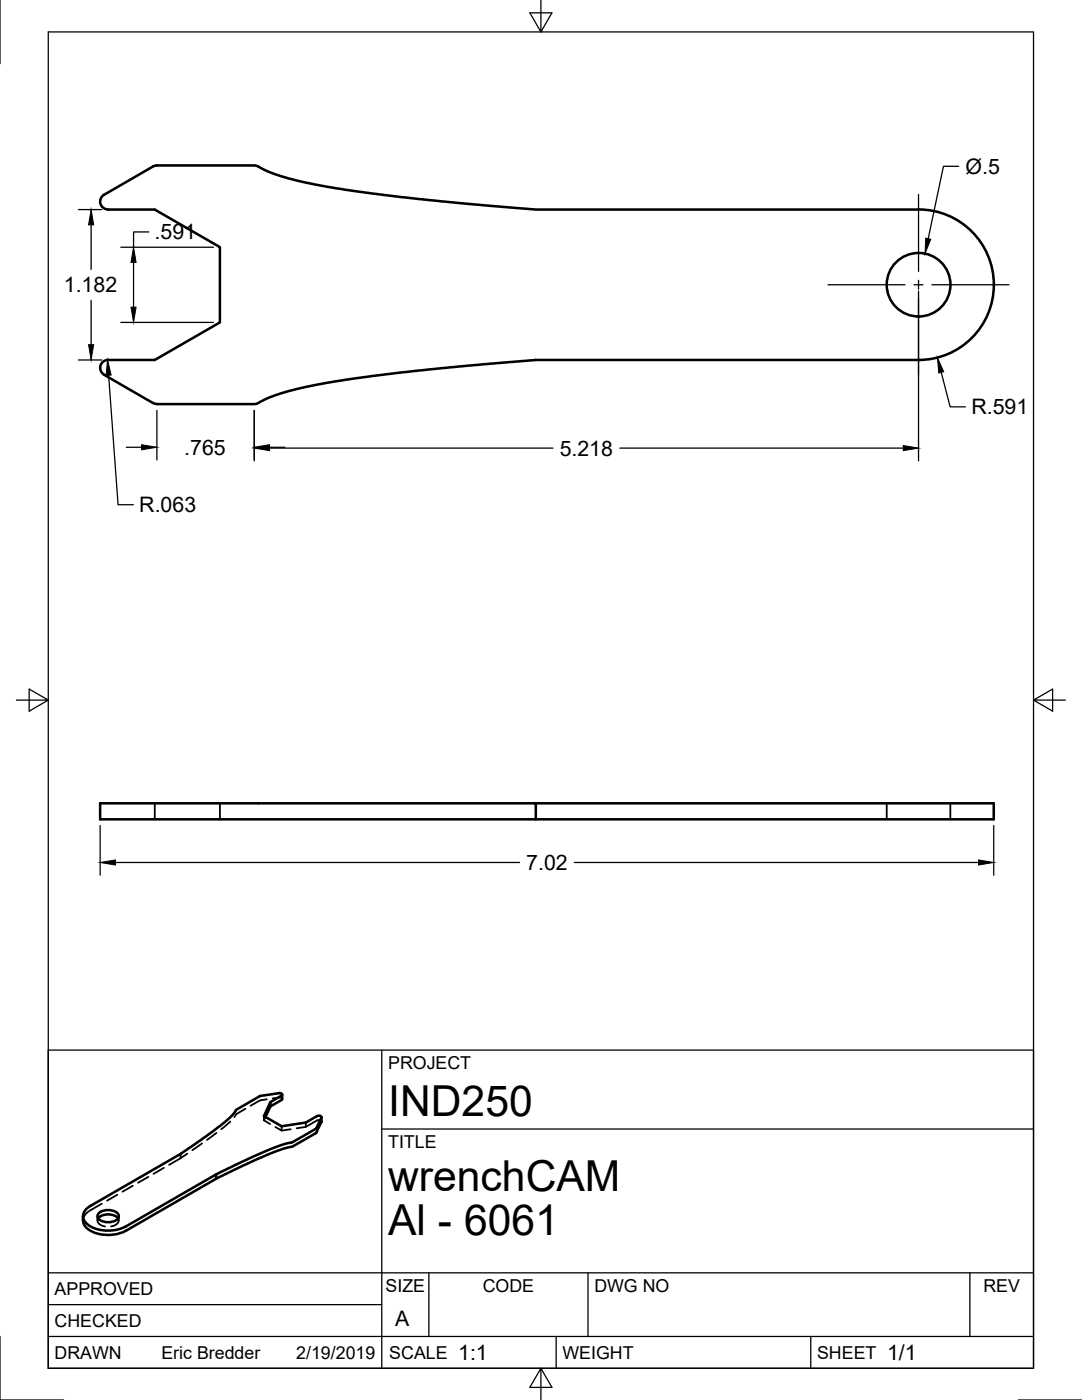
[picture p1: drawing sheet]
<svg xmlns="http://www.w3.org/2000/svg" width="216mm" height="279mm" viewBox="0 0 216 279" stroke-linecap="round" stroke-linejoin="round" font-family="sans-serif">
<!-- layer: Visible -->
<g fill="none" stroke="#000" stroke-width=".51">
<path d="M21.6 41.8h9.3l13 7.5v15l-13 7.5h-9.3a1.57 1.57 0 0 0-1.6 1.2 1.57 1.57 0 0 0 .8 1.8M21.6 41.8a1.57 1.57 0 0 1-1.6-1.2 1.57 1.57 0 0 1 .8-1.7l10.2-5.9h19.9l3.1 1.4 3.6 1.2 5.2 1.2 5.9 1 15 1.9 23.2 2.1h76.4a15 15 0 0 1 15 15 15 15 0 0 1-15 15h-76.4l-23.2 2.1-15 1.9-5.9 1.1-5.2 1.1-3.6 1.2-3.1 1.4h-19.6M20.8 74.8l9.7 5.6 .8 .2M106.9 160.3h91.4v3.2h-178.3v-3.2h86.9v3.2M55.6 218.2l.7 .1-.1 .4M55.6 218.2l-3.7 .5-4.7 2.8-1 1.2-2.1 1.9-8.1 5.7-18 10.4M56.2 219.5l-2.2 1.3-1 2.1M56.2 218.7l-2.2 1.2M56.3 218.5v.8l-.1 .2M43.1 234.4l-18 10.4M54 220.8v-.9l-1.3 2.8 3.5 2.1 4.8-.8 2.2-1.2M63.2 226l-4.8 2.8-1.8 .4-3.3 1.3-9.5 4.4-18.7 10.7"/>
<path d="M63.2 222.7h.7l.2 .3M64.1 223.1l-1.1 2.2-4.6 2.6-2.1 .6-3 1.1-9.5 4.4-.7 .4v.8M64.1 223.9l-1 2.1M64.1 223v.9M16.6 242.7a2.89 2.89 0 0 0 2.3 3.3 8 8 0 0 0 6.2-.4M18 240.7a2.16 2.16 0 0 0-1.4 2 2.16 2.16 0 0 0 1.4 2.1 7.8 7.8 0 0 0 7.1 0M19.6 243.1a2.91 2.91 0 0 1 4 0M19.7 242.2a3 3 0 0 1 3.8 0l.2 .3a1.73 1.73 0 0 1-2.1 1.4 1.73 1.73 0 0 1-2.1-1.4z"/>
<circle cx="183.3" cy="56.8" r="6.3"/>
</g>
<!-- layer: Hidden -->
<g fill="none" stroke="#000" stroke-width=".36">
<path d="M30.9 160.3v3.2M43.9 160.3v3.2M176.9 160.3v3.2M189.6 160.3v3.2M53.2 219.4l-1.3 .2-1.9 1.1M54.4 219.2l1.4-.2 .5 .3M23.4 238.4l-2 1.2M26.5 236.6l-2.1 1.2M29.6 234.9l-2.1 1.2M32.7 233.1l-2.1 1.2M36 230.3v.9M37.4 230.2l-3.7 2.3"/>
<path d="M40.3 228.2l-1.9 1.4M43.2 226.1l-1.9 1.4M46 223.8l-1.8 1.6M49 221.3l-1.8 1-.4 .6M52.7 222.7v.9M53 222.9l-.3 .7 1.2 .7M54.9 224.9l1.3 .7 1.8-.2M56.2 224.8v.8M61 224v.9M64.1 223.8l-.2-.2h-.6l-2.3 1.3-1.8 .3M19.5 242.7v.9M19.6 243.2a1.16 1.16 0 0 0 1.2 1.5l.2 .1"/>
<path d="M20.3 240.2l-3 1.9-.5 .5-.2 1M23.5 243.2a1.16 1.16 0 0 1-1.1 1.5l-.2 .1M23.7 242.7v.9"/>
</g>
<!-- layer: Border -->
<path d="M0 0v12.7M9.6 6.4h196.6v266.7h-196.6zM107.9 0v6.4l-2.2-3.8h4.4l-2.2 3.8M3.3 139.7h6.3l-3.8-2.2v4.4l3.8-2.2M206.2 139.7l3.8 2.2v-4.4l-3.8 2.2h6.4M0 266.7v12.7h12.7M107.9 273.1l2.2 3.8h-4.4l2.2-3.8v6.3M203.2 279.4h12.7" fill="none" stroke="#000" stroke-width=".25"/>
<!-- layer: Titleblock -->
<path d="M9.6 209.6h196.6v63.5h-196.6zM76.2 209.6v63.5M76.2 225.3h130M9.6 254h196.6M85.6 254v12.7M117.3 254v12.7M193.5 254v12.7M9.6 266.7h196.6M9.6 260.4h66.6M111 266.7v6.4M161.8 266.7v6.4" fill="none" stroke="#000" stroke-width=".25"/>
<!-- layer: Center Lines -->
<path d="M183.3 38.8v15.4M165.2 56.8h15.4M182.4 56.8h1.8M183.3 55.9v1.8M183.3 59.5v15.4M185.9 56.8h15.4" fill="none" stroke="#000" stroke-width=".25"/>
<!-- layer: Dimensions -->
<g fill="none" stroke="#000" stroke-width=".25">
<path d="M191.3 33.2h-3l-3.1 14.4M15.6 41.8h4.7M18.2 44.9v8.9M18.2 59.9v8.9M24.1 49.3h18.5M26.6 52.4v8.9M29.7 46.3h-3.1v3M183.3 58.1v33.9M15.6 71.8h4.7M21.7 74.9l1.9 25.8h3M24.1 64.3h18.5M187.8 74.3l1.8 6.9h3"/>
<path d="M25.2 89.3h3.1M31.3 81.9v9.9M50.7 81.9v10.1M53.8 89.3h3M53.8 89.4h56.5M123.7 89.4h56.5M20 164.8v9.9M23 172.1h80.7M114.6 172.1h80.6M198.3 164.8v9.9"/>
</g>
<g fill="#000" stroke="#000" stroke-width=".2">
<path d="M18.2 41.8l.5 3.1h-1zM26.6 49.3l.6 3.1h-1.1zM184.7 47.5l1 .3-1.1 2.8zM17.7 68.8h1l-.5 3zM21.5 71.8l.7 3-1 .1zM26.1 61.3h1.1l-.6 3zM187 71.4l1.3 2.8-1 .2zM28.3 88.8l3 .5-3 .5zM50.7 89.3l3.1-.5v1zM50.7 89.4l3.1-.5v1zM180.2 88.9l3.1 .5-3.1 .5zM20 172.1l3-.5v1z"/>
<path d="M195.2 171.6l3.1 .5-3.1 .5z"/>
</g>
<g font-size="8.5">
<text x="77.4" y="222.8">IND250</text>
<text x="77.4" y="237.8">wrenchCAM</text>
<text x="77.4" y="246.4">Al - 6061</text>
</g>
<g font-size="4.3">
<text x="192.7" y="34.6">Ø.5</text>
<text x="30.8" y="47.8">.591</text>
<text x="12.7" y="58.3">1.182</text>
<text x="193.8" y="82.7">R.591</text>
<text x="36.8" y="90.8">.765</text>
<text x="111.7" y="90.9">5.218</text>
<text x="27.8" y="102.2">R.063</text>
<text x="105" y="173.6">7.02</text>
<text x="78.9" y="264.5">A</text>
<text x="91.4" y="271.4">1:1</text>
<text x="177" y="271.4">1/1</text>
</g>
<g font-size="3.5">
<text x="77.4" y="213.4">PROJECT</text>
<text x="77.4" y="229.1">TITLE</text>
<text x="76.9" y="257.8">SIZE</text>
<text x="96.3" y="257.8">CODE</text>
<text x="118.6" y="257.8">DWG NO</text>
<text x="196.2" y="257.8">REV</text>
<text x="10.9" y="258.5">APPROVED</text>
<text x="10.9" y="264.8">CHECKED</text>
<text x="10.9" y="271.2">DRAWN</text>
<text x="32.2" y="271.2">Eric Bredder</text>
<text x="59.1" y="271.2">2/19/2019</text>
<text x="77.7" y="271.2">SCALE</text>
<text x="112.2" y="271.2">WEIGHT</text>
<text x="163" y="271.2">SHEET</text>
</g>
</svg>
